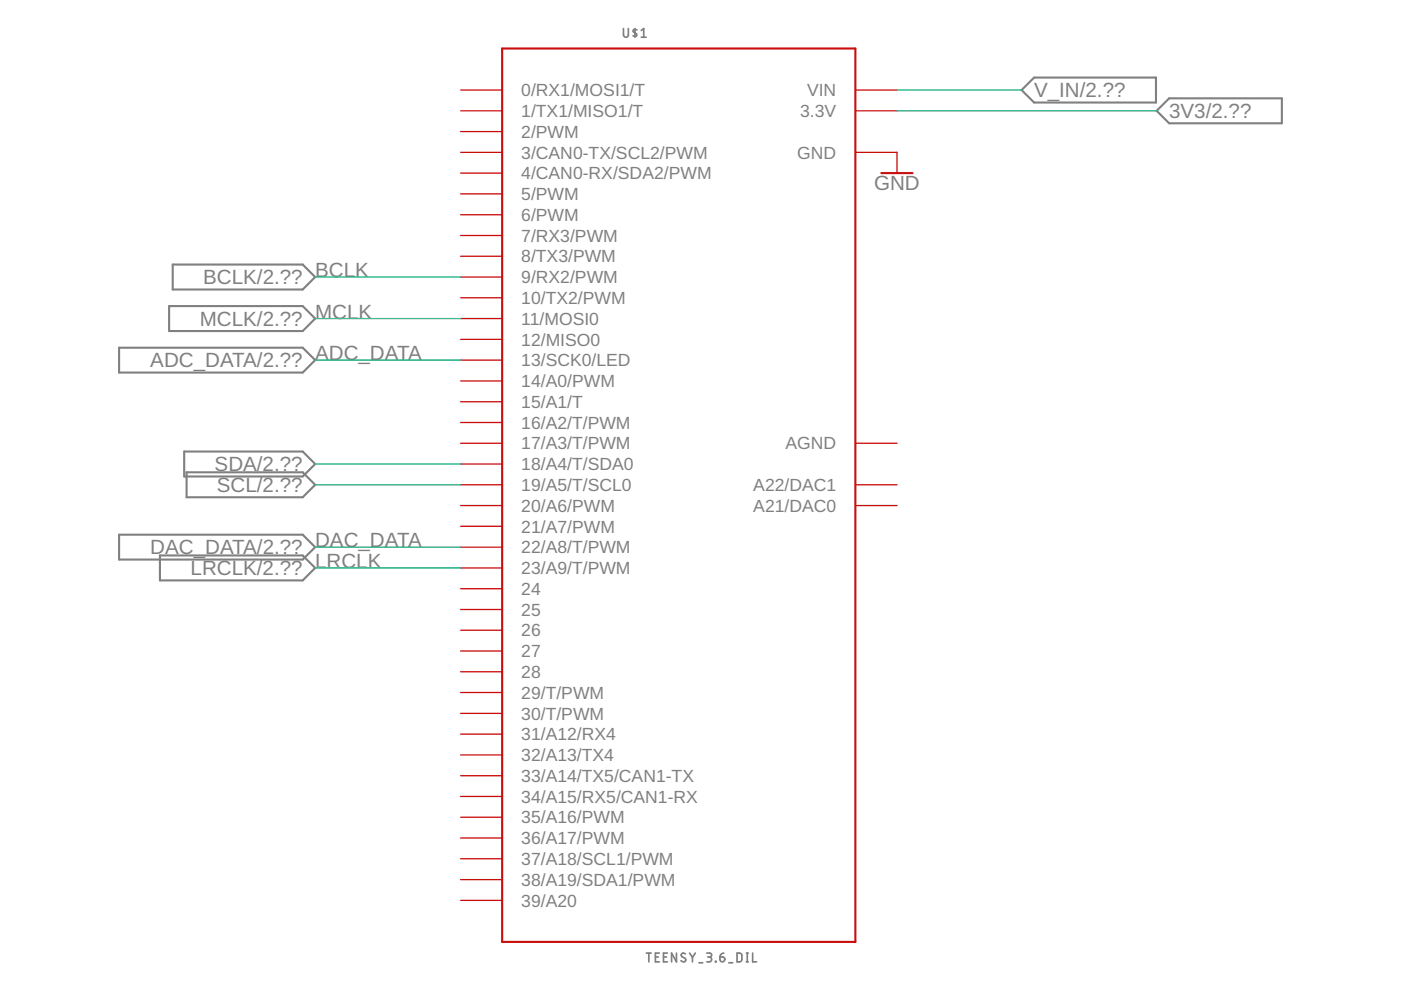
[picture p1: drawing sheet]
<svg xmlns="http://www.w3.org/2000/svg" width="297mm" height="210mm" viewBox="0 0 297 210" stroke-linecap="round" stroke-linejoin="round" font-family="sans-serif">
<g fill="none" stroke="#808080" stroke-width=".36">
<path d="M132.2 6.1v1.3a.52 .52 0 0 0 .5 .5 .52 .52 0 0 0 .5-.5v-1.3M134.6 6.1v1.8M135 6.3a.43 .43 0 0 0-.5-.1 .43 .43 0 0 0-.2 .5l.7 .5a.43 .43 0 0 1-.2 .5 .43 .43 0 0 1-.6-.1M136 6.5l.5-.4v1.8M136 7.9h1M137 202.1h1.1M137.6 202.1v1.8M139 202.9h.6M139.8 202.1h-.8v1.8h.8M140.7 202.9h.6M141.5 202.1h-.8v1.8h.8M143.4 202.1v1.8l-1-1.8v1.8"/>
<path d="M145.3 202.2l-.2-.1a.43 .43 0 0 0-.6 .2 .43 .43 0 0 0 .1 .6l.6 .3a.47 .47 0 0 1 .1 .7 .47 .47 0 0 1-.8-.1l-.1-.1M146.2 202.1l.6 .9M146.8 203v.9M147.4 202.1l-.6 .9M148.2 204.1h.8M149.9 202.1h.6a.41 .41 0 0 1 .4 .4 .41 .41 0 0 1-.4 .4h-.4M150.4 202.9a.52 .52 0 0 1 .5 .5 .52 .52 0 0 1-.5 .5h-.5M151.7 203.8l.1 .1zM152.6 202.9h.6a.52 .52 0 0 1 .5 .6 .52 .52 0 0 1-.6 .4 .52 .52 0 0 1-.5-.5zM153.5 202.1l-.6 .2-.3 .6M154.5 204.1h.8M156.3 202.1h.7l.3 .3v1.2l-.3 .3h-.7z"/>
<path d="M158.2 202.1h.4M158.2 203.9h.4M158.4 202.1v1.8M159.6 202.1v1.8h.8"/>
</g>
<path d="M216.6 19.1l2.6-2.7h25.9v5.3h-25.9zM245.2 23.5l2.7-2.7h23.9v5.3h-23.9zM36.6 56.1h27.6l2.6 2.6-2.6 2.7h-27.6zM25.3 73.7h38.9l2.6 2.6-2.6 2.7h-38.9zM35.9 64.9h28.3l2.6 2.6-2.6 2.7h-28.3zM39.1 95.7h25.1l2.6 2.7-2.6 2.6h-25.1zM25.3 113.4h38.9l2.6 2.6-2.6 2.6h-38.9zM33.9 117.8h30.3l2.6 2.6-2.6 2.7h-30.3zM39.6 100.1h24.6l2.6 2.7-2.6 2.6h-24.6z" fill="none" stroke="#808080" stroke-width=".44"/>
<path d="M106.5 10.3h74.9v189.4h-74.9zM186.9 36.7h6.6" fill="none" stroke="#c90d0c" stroke-width=".44"/>
<g fill="none" stroke="#c90d0c" stroke-width=".28">
<path d="M97.7 19.1h8.8M181.4 19.1h8.8M97.7 36.7h8.8M97.7 32.3h8.8M97.7 27.9h8.8M97.7 23.5h8.8M181.4 32.3h8.8v4.4M181.4 23.5h8.8M97.7 58.7h8.8M97.7 54.3h8.8M97.7 49.9h8.8M97.7 45.5h8.8"/>
<path d="M97.7 41.1h8.8M97.7 71.9h8.8M97.7 67.5h8.8M97.7 63.1h8.8M97.7 76.3h8.8M97.7 94h8.8M97.7 98.4h8.8M97.7 89.6h8.8M97.7 85.2h8.8M97.7 80.8h8.8M181.4 94h8.8M97.7 116h8.8"/>
<path d="M97.7 111.6h8.8M97.7 107.2h8.8M97.7 102.8h8.8M181.4 107.2h8.8M181.4 102.8h8.8M97.7 120.4h8.8M97.7 124.8h8.8M97.7 129.2h8.8M97.7 133.6h8.8M97.7 138h8.8M97.7 142.4h8.8M97.7 146.8h8.8"/>
<path d="M97.7 151.3h8.8M97.7 155.7h8.8M97.7 160.1h8.8M97.7 164.5h8.8M97.7 168.9h8.8M97.7 173.3h8.8M97.7 177.7h8.8M97.7 182.1h8.8M97.7 186.5h8.8M97.7 190.9h8.8"/>
</g>
<path d="M190.2 19.1h26.4M190.2 23.5h55M66.8 58.7h30.9M66.8 76.3h30.9M66.8 67.5h30.9M66.8 98.4h30.9M66.8 116h30.9M66.8 102.8h30.9M66.8 120.4h30.9" fill="none" stroke="#0dab76" stroke-width=".28"/>
<g font-size="4.4" fill="#808080">
<text x="219.3" y="20.6">V_IN/2.??</text>
<text x="247.9" y="25">3V3/2.??</text>
<text x="185.3" y="40.2">GND</text>
<text x="66.8" y="58.7">BCLK</text>
<text x="43.1" y="60.3">BCLK/2.??</text>
<text x="42.4" y="69.1">MCLK/2.??</text>
<text x="66.8" y="67.5">MCLK</text>
<text x="31.9" y="77.9">ADC_DATA/2.??</text>
<text x="66.8" y="76.4">ADC_DATA</text>
<text x="45.5" y="99.9">SDA/2.??</text>
<text x="46" y="104.3">SCL/2.??</text>
<text x="31.9" y="117.6">DAC_DATA/2.??</text>
<text x="66.8" y="116">DAC_DATA</text>
<text x="40.4" y="122">LRCLK/2.??</text>
<text x="66.8" y="120.4">LRCLK</text>
</g>
<g font-size="3.7" fill="#808080">
<text x="110.5" y="20.4">0/RX1/MOSI1/T</text>
<text x="171.1" y="20.4">VIN</text>
<text x="110.5" y="29.2">2/PWM</text>
<text x="110.5" y="24.8">1/TX1/MISO1/T</text>
<text x="169.6" y="24.8">3.3V</text>
<text x="110.5" y="33.6">3/CAN0-TX/SCL2/PWM</text>
<text x="169" y="33.6">GND</text>
<text x="110.5" y="38">4/CAN0-RX/SDA2/PWM</text>
<text x="110.5" y="46.8">6/PWM</text>
<text x="110.5" y="42.4">5/PWM</text>
<text x="110.5" y="51.2">7/RX3/PWM</text>
<text x="110.5" y="55.7">8/TX3/PWM</text>
<text x="110.5" y="64.5">10/TX2/PWM</text>
<text x="110.5" y="60.1">9/RX2/PWM</text>
<text x="110.5" y="68.9">11/MOSI0</text>
<text x="110.5" y="73.3">12/MISO0</text>
<text x="110.5" y="77.7">13/SCK0/LED</text>
<text x="110.5" y="82.1">14/A0/PWM</text>
<text x="110.5" y="86.5">15/A1/T</text>
<text x="110.5" y="95.3">17/A3/T/PWM</text>
<text x="110.5" y="90.9">16/A2/T/PWM</text>
<text x="166.6" y="95.3">AGND</text>
<text x="110.5" y="99.7">18/A4/T/SDA0</text>
<text x="110.5" y="104.1">19/A5/T/SCL0</text>
<text x="159.7" y="104.1">A22/DAC1</text>
<text x="110.5" y="112.9">21/A7/PWM</text>
<text x="110.5" y="108.5">20/A6/PWM</text>
<text x="159.7" y="108.5">A21/DAC0</text>
<text x="110.5" y="117.3">22/A8/T/PWM</text>
<text x="110.5" y="121.7">23/A9/T/PWM</text>
<text x="110.5" y="126.1">24</text>
<text x="110.5" y="130.5">25</text>
<text x="110.5" y="134.9">26</text>
<text x="110.5" y="139.4">27</text>
<text x="110.5" y="143.8">28</text>
<text x="110.5" y="148.2">29/T/PWM</text>
<text x="110.5" y="152.6">30/T/PWM</text>
<text x="110.5" y="157">31/A12/RX4</text>
<text x="110.5" y="161.4">32/A13/TX4</text>
<text x="110.5" y="165.8">33/A14/TX5/CAN1-TX</text>
<text x="110.5" y="170.2">34/A15/RX5/CAN1-RX</text>
<text x="110.5" y="174.6">35/A16/PWM</text>
<text x="110.5" y="179">36/A17/PWM</text>
<text x="110.5" y="183.4">37/A18/SCL1/PWM</text>
<text x="110.5" y="187.8">38/A19/SDA1/PWM</text>
<text x="110.5" y="192.2">39/A20</text>
</g>
</svg>
